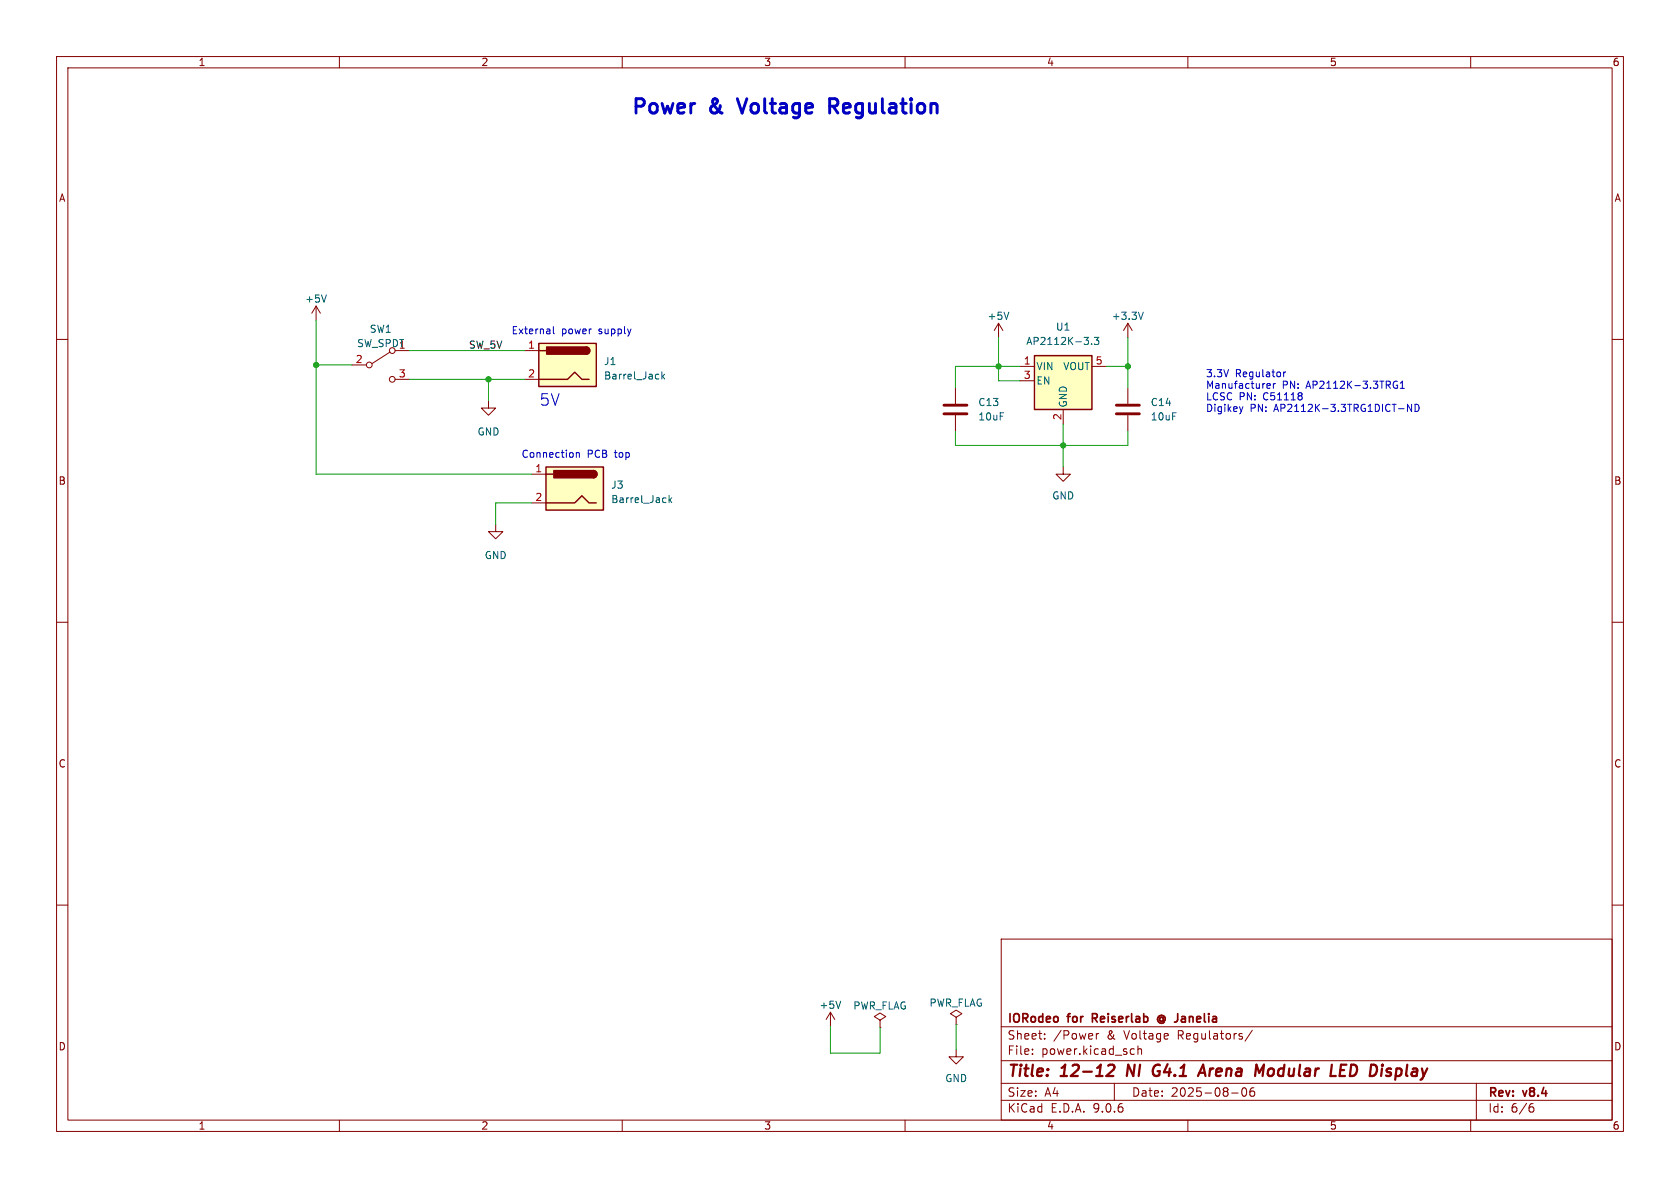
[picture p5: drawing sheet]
<svg xmlns="http://www.w3.org/2000/svg" width="297mm" height="210mm" viewBox="0 0 297 210" stroke-linecap="round" stroke-linejoin="round" font-family="sans-serif">
<g fill="none" stroke="#840000" stroke-width=".18">
<path d="M10 10h277v190h-277zM12 12h273v186h-273zM60 10v2M110 10v2M160 10v2M210 10v2M260 10v2M10 60h2M285 60h2M10 110h2M285 110h2M10 160h2"/>
<path d="M177 166h108v32h-108zM285 160h2M60 198v2M110 198v2M160 198v2M177 194.5h108M177 191.5h108M177 187.5h108M177 181.5h108M182.5 186.3v.1M182.5 185.5v.1M184.7 183.6v.1"/>
<path d="M184.7 182.8v.1M193.8 182.7v1M194.2 182.7l-.2 .1-.2 .2M197 191.5v3M200.1 185.4l.4 .1M200.5 186.3l-.4 .1M201.2 185.5l.2-.1 .3 .1 .1 .9M201.2 184.9v1.5M210 198v2M217.7 193.2h1.2M219.7 192.4l.2-.1a.81 .81 0 0 1 .6 .6 .81 .81 0 0 1-.3 .8l-.2 .1a.81 .81 0 0 1-.3-1.4zM221.4 182.1l-1.3 2"/>
<path d="M221.7 192.3a.59 .59 0 0 0-.7 .6v.6l.1 .2 .4 .1 .2-.1 .1-.5-.1-.3h-.5l-.2 .3M260 198v2M261 191.5v6.5M270.6 195.7h.4l.2 .3-.1 .5-.5 .1M271 195.1l-.4 .1"/>
</g>
<path d="M195.9 188.4l.3-.2h.5a.45 .45 0 0 1 .3 .6l-.1 .3-1.3 1.1h1.2M199.5 188.2l-.3 2M204.1 190.1l.2 .1 .5-.1M204.6 189.4h.4M204.9 188.2l-.6 .1-.2 .2M211.8 190.2l.9-2 .4 2M212 189.6h1M224.4 189l-.2 .3-.1 .5 .3 .4M236.8 190.2h1M237 189.2h.6M237.1 188.2h.9" fill="none" stroke="#840000" stroke-width=".4"/>
<path d="M193.1 180h.6M193.7 179.2h-.6v1.5M205.6 179.9a.36 .36 0 0 0-.5 0 .36 .36 0 0 0 0 .5 .36 .36 0 0 0 .5 .1M205.6 179.5a.71 .71 0 0 0-1 .7 .71 .71 0 0 0 1 .6" fill="none" stroke="#840000" stroke-width=".3"/>
<path d="M95.2 60.7h10.2v7.6h-10.2z" fill="#ffffc2"/>
<path d="M95.2 60.7h10.2v7.6h-10.2zM95.2 67.1h5.1l1.3-1.3 1.3 1.3h1.2M95.2 62h1.3M103.6 61.3a.63 .63 0 0 1 .7 .7 .63 .63 0 0 1-.7 .6" fill="none" stroke="#840000" stroke-width=".25"/>
<g fill="#840000" stroke="#840000" stroke-width=".25">
<path d="M103.6 61.3a.63 .63 0 0 1 .7 .7 .63 .63 0 0 1-.7 .6z"/>
<path d="M96.6 61.3h7v1.3h-7z"/>
</g>
<g fill="none" stroke="#840000" stroke-width=".18">
<path d="M62.2 64.5h2.6M69 62.2l-3.2 2.1M69.8 62h2.6M69.8 67.1h2.6M86.4 70.9v1.2h1.2l-1.2 1.3-1.3-1.3h1.3M92.7 62h2.5M92.7 67.1h2.5M87.6 92.7v1.3h1.3l-1.3 1.3-1.2-1.3h1.2M146.8 178.9l-.8 1.3M146.8 178.9l.8 1.3M146.8 178.9v2.6M169 179.8l1.1-.6-1.1-.6-1 .6 1 .6v1.3"/>
<path d="M155.6 180.3l1-.6-1-.6-1 .6 1 .6v1.3M155.6 181.6h.1M169 185.5v1.3h1.3l-1.3 1.3-1.2-1.3h1.2M169 181.1h.1"/>
<circle cx="65.3" cy="64.5" r=".51"/>
<circle cx="69.3" cy="67.1" r=".51"/>
<circle cx="69.3" cy="62" r=".51"/>
</g>
<path d="M117 65.7v1.3M117.1 66.5l.4 .5M117.5 66.2l-.5 .4M148.6 177l-.4 1.3" fill="none" stroke="#006464" stroke-width=".18"/>
<path d="M96.5 82.6h10.2v7.6h-10.2z" fill="#ffffc2"/>
<path d="M96.5 82.6h10.2v7.6h-10.2zM96.5 88.9h5.1l1.3-1.3 1.2 1.3h1.3M96.5 83.8h1.3M104.9 83.2a.64 .64 0 0 1 .6 .6 .64 .64 0 0 1-.6 .7" fill="none" stroke="#840000" stroke-width=".25"/>
<g fill="#840000" stroke="#840000" stroke-width=".25">
<path d="M104.9 83.2a.64 .64 0 0 1 .6 .6 .64 .64 0 0 1-.6 .7z"/>
<path d="M97.9 83.2h7v1.3h-7z"/>
</g>
<path d="M55.9 54.1l-.8 1.3M55.9 54.1l.7 1.3M55.9 54.1v2.5M94 83.8h2.5M94 88.9h2.5" fill="none" stroke="#840000" stroke-width=".18"/>
<path d="M57.7 52.1l-.4 1.3M118.3 87.6v1.2M118.4 88.4l.4 .4M118.8 88l-.5 .5" fill="none" stroke="#006464" stroke-width=".18"/>
<path d="M182.9 62.9h10.1v9.5h-10.1z" fill="#ffffc2"/>
<path d="M182.9 62.9h10.1v9.5h-10.1z" fill="none" stroke="#840000" stroke-width=".25"/>
<g fill="none" stroke="#840000" stroke-width=".18">
<path d="M176.5 57.2l-.7 1.2M176.5 57.2l.8 1.2M176.5 57.2v2.5M199.4 57.2v2.5M199.4 57.2l.8 1.2M199.4 57.2l-.8 1.2M168.9 68.6v2.8M168.9 73.4v2.8M180.3 64.8h2.6M180.3 67.3h2.6M188 72.4v2.5M193 64.8h2.6"/>
<path d="M199.4 68.6v2.8M199.4 73.4v2.8M188 82.6v1.2h1.2l-1.2 1.3-1.3-1.3h1.3"/>
</g>
<path d="M178.3 55.2l-.4 1.3M191.6 59.6h.8l-.4 .5M193.5 59.6h.7l-.4 .5 .4 .1v.6l-.2 .1-.5-.1M202.1 55.2l-.4 1.3M192.4 60.2v.6M193 60.8v.1" fill="none" stroke="#006464" stroke-width=".18"/>
<path d="M166.9 71.6h4M166.9 73.2h4M197.4 71.6h4M197.4 73.2h4" fill="none" stroke="#840000" stroke-width=".51"/>
<g fill="none" stroke="#009600" stroke-width=".18">
<path d="M55.9 56.6v27.2h38.1M176.5 59.7v7.6h3.8M199.4 59.7v8.9M55.9 64.5h6.3M72.4 62h20.3M72.4 67.1h20.3M86.4 67.1v3.8M168.9 76.2v2.5h30.5v-2.5M180.3 64.8h-11.4v3.8M188 74.9v7.7M195.6 64.8h3.8M94 88.9h-6.4v3.8"/>
<path d="M146.8 181.5v4.7h8.8v-4.6M169 181.1v4.4"/>
</g>
<g fill="none" stroke="#0000c2" stroke-width=".18">
<path d="M97.8 57.7v1.1l.2 .2M219.7 71.9l-.3 .8M224 68.6h.5M224 67.9l.4-.1 .2 .3-.6 .1M225.1 67.8v.8M225.5 67.8l-.4 .2M226.9 65.8v.8M227.3 65.8l-.4 .2M230.1 69.5v.3M230.1 70.1v.5M246.5 67.4h.5M246.8 68.1h.3v.4l-.3 .1h-.3"/>
<path d="M247.6 68.6h.7M247.6 67.7l.3-.3v1.2M249.6 71.5v1.2l-.8-1.2v1.2M250.2 71.5a.64 .64 0 0 1 .7 .6 .64 .64 0 0 1-.7 .6zM101.9 80v.8M101.9 80.1l.2-.1 .3 .1v.7"/>
</g>
<path d="M130.3 17.4l.9 2.6M147.3 18.8l.8 1.2M147.9 17.6l-.3-.2h-.9v2.6M147.9 18.7l-.3 .1h-.9" fill="none" stroke="#0000c2" stroke-width=".51"/>
<g fill="#009600" stroke="#009600" stroke-width=".18">
<circle cx="199.4" cy="64.8" r=".46"/>
<circle cx="176.5" cy="64.8" r=".46"/>
<circle cx="188" cy="78.7" r=".46"/>
<circle cx="55.9" cy="64.5" r=".46"/>
<circle cx="86.4" cy="67.1" r=".46"/>
</g>
<g font-size="3.5" fill="#0000c2">
<text x="111.5" y="20.3">Power</text>
<text x="125.7" y="20.3">&amp;</text>
<text x="131.8" y="20.3">Voltage</text>
<text x="148.8" y="20.3">Regulation</text>
</g>
<text font-size="2.8" fill="#0000c2" x="95.2" y="71.9">5V</text>
<g font-size="2.8" fill="#840000">
<text x="178" y="190.9">Title:</text>
<text x="187.7" y="190.9">12-12</text>
<text x="200.1" y="190.9">NI</text>
<text x="205.4" y="190.9">G4.1</text>
<text x="214.5" y="190.9">Arena</text>
<text x="225.1" y="190.9">Modular</text>
<text x="239.3" y="190.9">LED</text>
<text x="247" y="190.9">Display</text>
</g>
<g font-size="2.1" fill="#840000">
<text x="178" y="184">Sheet:</text>
<text x="178" y="181.2">IORodeo</text>
<text x="186.2" y="184">/Power</text>
<text x="188.9" y="181.2">for</text>
<text x="193.8" y="181.2">Reiserlab</text>
<text x="195.7" y="184">&amp;</text>
<text x="198.9" y="184">Voltage</text>
<text x="205.9" y="181.2">@ Janelia</text>
<text x="208.5" y="184">Regulators/</text>
<text x="178" y="186.7">File:</text>
<text x="184.1" y="186.7">power.kicad_sch</text>
<text x="178" y="196.9">KiCad</text>
<text x="178" y="194.1">Size:</text>
<text x="184.7" y="194.1">A4</text>
<text x="185.7" y="196.9">E.D.A.</text>
<text x="193.3" y="196.9">9.0.6</text>
<text x="200" y="194.1">Date:</text>
<text x="207" y="194.1">2025-08-06</text>
<text x="263" y="194.3">Rev:</text>
<text x="263" y="196.9">Id:</text>
<text x="267.1" y="196.9">6/6</text>
<text x="269.4" y="194.3">v8.4</text>
</g>
<g font-size="1.8" fill="#840000">
<text x="35" y="11.9">1</text>
<text x="85" y="11.9">2</text>
<text x="135" y="11.9">3</text>
<text x="185" y="11.9">4</text>
<text x="235" y="11.9">5</text>
<text x="285" y="11.9">6</text>
<text x="10.3" y="35.9">A</text>
<text x="285.3" y="35.9">A</text>
<text x="10.3" y="85.9">B</text>
<text x="285.3" y="85.9">B</text>
<text x="10.3" y="135.9">C</text>
<text x="285.3" y="135.9">C</text>
<text x="10.3" y="185.9">D</text>
<text x="285.3" y="185.9">D</text>
<text x="35" y="199.9">1</text>
<text x="85" y="199.9">2</text>
<text x="135" y="199.9">3</text>
<text x="185" y="199.9">4</text>
<text x="235" y="199.9">5</text>
<text x="285" y="199.9">6</text>
</g>
<g font-size="1.8" fill="#006464">
<text x="53.8" y="53.7">+5V</text>
<text x="65.3" y="59">SW1</text>
<text x="174.5" y="56.7">+5V</text>
<text x="186.6" y="58.6">U1</text>
<text x="196.4" y="56.7">+3.3V</text>
<text x="63" y="61.6">SW_SPDT</text>
<text x="70.4" y="61.7">1</text>
<text x="106.7" y="64.7">J1</text>
<text x="181.3" y="61.2">AP2112K-3.3</text>
<text x="183.1" y="65.6">VIN</text>
<text x="187.9" y="65.6">VOUT</text>
<text x="106.7" y="67.3">Barrel_Jack</text>
<text x="172.9" y="72">C13</text>
<text x="183.1" y="68.2">EN</text>
<text x="203.3" y="72">C14</text>
<text x="84.3" y="77.2">GND</text>
<text x="172.9" y="74.5">10uF</text>
<text x="188.8" y="72.1" transform="rotate(-90 188.8 72.1)">GND</text>
<text x="203.3" y="74.5">10uF</text>
<text x="108" y="86.6">J3</text>
<text x="108" y="89.1">Barrel_Jack</text>
<text x="185.9" y="88.5">GND</text>
<text x="85.6" y="99">GND</text>
<text x="144.8" y="178.5">+5V</text>
<text x="150.8" y="178.7">PWR_FLAG</text>
<text x="164.2" y="178.2">PWR_FLAG</text>
<text x="167" y="191.5">GND</text>
</g>
<g font-size="1.8" fill="#0000c2">
<text x="90.3" y="59.3">External</text>
<text x="99.3" y="59.3">power</text>
<text x="105.9" y="59.3">supply</text>
<text x="213.1" y="66.8">3.3V</text>
<text x="213.1" y="68.8">Manufacturer</text>
<text x="213.1" y="70.9">LCSC PN:</text>
<text x="218.4" y="66.8">Regulator</text>
<text x="223.4" y="70.9">C51118</text>
<text x="226.7" y="68.8">PN:</text>
<text x="231.1" y="68.8">AP2112K-3.3TRG1</text>
<text x="213.1" y="72.9">Digikey</text>
<text x="221" y="72.9">PN:</text>
<text x="225.4" y="72.9">AP2112K-3.3TRG1DICT-ND</text>
<text x="92.1" y="81.1">Connection</text>
<text x="103.8" y="81.1">PCB</text>
<text x="108.8" y="81.1">top</text>
</g>
<g font-size="1.8" fill="#a90000">
<text x="62.8" y="64.3">2</text>
<text x="93.3" y="61.7">1</text>
<text x="180.9" y="64.5">1</text>
<text x="193.6" y="64.5">5</text>
<text x="70.4" y="66.8">3</text>
<text x="93.3" y="66.8">2</text>
<text x="180.9" y="67.1">3</text>
<text x="187.7" y="74.4" transform="rotate(-90 187.7 74.4)">2</text>
<text x="94.5" y="83.6">1</text>
<text x="94.5" y="88.6">2</text>
</g>
<text font-size="1.8" fill="#0f0f0f" x="82.8" y="61.7">SW_5V</text>
</svg>
